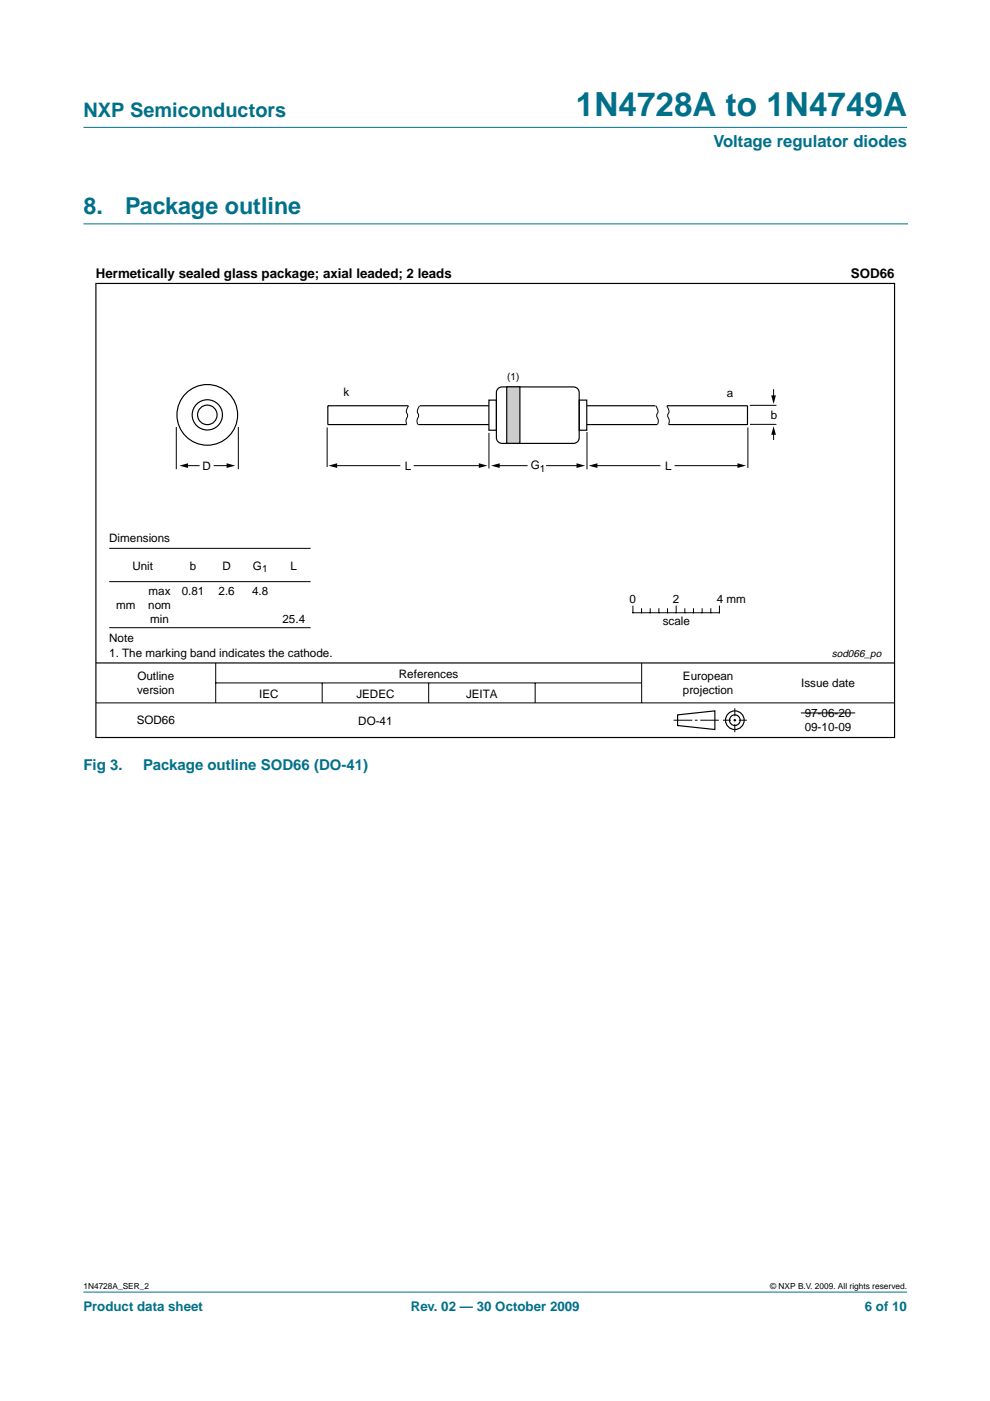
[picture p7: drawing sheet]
<svg xmlns="http://www.w3.org/2000/svg" width="210mm" height="297mm" viewBox="0 0 210 297" stroke-linecap="round" stroke-linejoin="round" font-family="sans-serif">
<g fill="#00708a" stroke="#00708a" stroke-width=".21">
<path d="M17.7 273.9h174.6z"/>
<path d="M17.7 27h174.6z"/>
</g>
<path d="M17.7 47.5h174.7" fill="none" stroke="#00708a" stroke-width=".21"/>
<g fill="none" stroke="#000" stroke-width=".21">
<path d="M69.4 90.6v8.4M70.4 98.7h14.5M86.6 86l-.2 .5a1.36 1.36 0 0 0 0 1.6l-.1 .5a1.46 1.46 0 0 0 0 1.4M87.7 98.7h14.6M88.9 86l-.2 .5a1.36 1.36 0 0 0 .1 1.6l-.2 .5a1.46 1.46 0 0 0 0 1.4M103.7 91.8v7.5M104.9 98.7h7M115.8 98.7h7.2M124.5 91.6v7.9M125.6 98.7h14.4M139 86l.3 .5a1.36 1.36 0 0 1-.1 1.6l.2 .5a1.46 1.46 0 0 1 0 1.4M141.4 86l.2 .5a1.36 1.36 0 0 1 0 1.6l.1 .5a1.45 1.45 0 0 1 0 1.4"/>
<path d="M143 98.7h14.1M158.6 90.6v8.6M159 85.9h5.6M159 90h5.6M164 82.5v2.4M164 91.5v1.8M23.2 116.3h42.7M23.2 123.3h42.7M23.2 133.1h42.7M134.2 128.5v1.4h18.3v-1.4M136 129.1v.8M137.9 129.1v.8"/>
<path d="M139.7 129.1v.8M141.5 129.1v.8M143.4 128.5v1.4M145.2 129.1v.8M147 129.1v.8M148.9 129.1v.8M150.7 129.1v.8M20.3 149h169.4M45.7 140.6v8.4M45.7 144.8h90.3M68.3 144.8v4.2M90.9 144.8v4.2"/>
<path d="M113.5 144.8v4.2M136 140.6v8.4M142.8 152.7h4M147.3 152.7h.6M148.5 152.7h3.9M153.3 152.7h1.7M155.5 152.7h.6M155.8 150.2v1.6M155.8 152.4v.6M155.8 153.5v1.7M156.6 152.7h1.7M169.8 151.2h11.5"/>
</g>
<g fill="none" stroke="#000" stroke-width=".25">
<path d="M20.3 60.1h169.4v96.3h-169.4zM86.6 86h-17.1v4h16.7M88.7 90h15M89 86h14.7M103.7 84.8h1.6v6.4h-1.6zM105.7 82.3l.7-.3h15.2a1.2 1.2 0 0 1 1.2 1.2v9.6a1.2 1.2 0 0 1-1.2 1.2h-15.2a1.2 1.2 0 0 1-1.2-1.2v-9.6l.1-.3zM122.8 84.8h1.6v6.4h-1.6zM124.4 86h14.6M124.4 90h14.9M141.4 86h17.1v4h-16.7M20.3 140.6h169.4M143.7 151.6l7.9-.9v4l-7.9-.9z"/>
<circle cx="155.8" cy="152.7" r="1.98"/>
<circle cx="155.8" cy="152.7" r="1.13"/>
</g>
<path d="M69.7 98.7l1.8-.5v1zM101.5 98.2l1.8 .5-1.8 .5zM104.1 98.7l1.8-.5v1zM122.2 98.2l1.9 .5-1.9 .5zM124.8 98.7l1.9-.5v1zM156.4 98.2l1.8 .5-1.8 .5zM164 90.4l.5 1.8h-1zM163.5 83.8h1l-.5 1.8z" fill="#000"/>
<path d="M107.4 82h2.8v12h-2.8z" fill="#ccc" stroke="#000" stroke-width=".25"/>
<path d="M37.4 90.5v9M38.8 98.7h3.5M45.3 98.7h3.4M50.5 90.5v9" fill="none" stroke="#000" stroke-width=".21"/>
<path d="M38 98.7l1.9-.5v1zM48 98.2l1.9 .5-1.9 .5z" fill="#000"/>
<g fill="none" stroke="#000" stroke-width=".25">
<circle cx="44" cy="88" r="6.4"/>
<circle cx="44" cy="88" r="2.07"/>
<circle cx="44" cy="88" r="3.2"/>
</g>
<text font-size="7.1" fill="#00708a" x="122.1" y="24.7">1N4728A to 1N4749A</text>
<g font-size="4.9" fill="#00708a">
<text x="17.7" y="45.5">8.</text>
<text x="26.5" y="45.5">Package outline</text>
</g>
<text font-size="4.2" fill="#00708a" x="17.7" y="24.9">NXP Semiconductors</text>
<text font-size="3.5" fill="#00708a" x="151.3" y="31.1">Voltage regulator diodes</text>
<g font-size="3.2" fill="#00708a">
<text x="17.7" y="163.2">Fig 3.</text>
<text x="30.4" y="163.2">Package outline SOD66 (DO-41)</text>
</g>
<g font-size="2.8">
<text x="20.3" y="58.9">Hermetically sealed glass package; axial leaded; 2 leads</text>
<text x="180.4" y="58.9">SOD66</text>
</g>
<g font-size="2.8" fill="#00708a">
<text x="17.7" y="278">Product data sheet</text>
<text x="87.1" y="278">Rev. 02 — 30 October 2009</text>
<text x="183.4" y="278">6 of 10</text>
</g>
<g font-size="2.5">
<text x="72.8" y="84">k</text>
<text x="154.1" y="84.2">a</text>
<text x="163.4" y="88.8">b</text>
<text x="42.9" y="99.6">D</text>
<text x="85.8" y="99.6">L</text>
<text x="112.5" y="99.5">G</text>
<text x="141" y="99.6">L</text>
<text x="23.2" y="114.9">Dimensions</text>
<text x="28.1" y="120.8">Unit</text>
<text x="40.3" y="120.8">b</text>
<text x="47.2" y="120.8">D</text>
<text x="53.6" y="120.8">G</text>
<text x="61.6" y="120.8">L</text>
<text x="24.7" y="129.1">mm</text>
<text x="31.4" y="129.1">nom</text>
<text x="31.5" y="126.1">max</text>
<text x="38.5" y="126.1">0.81</text>
<text x="46.3" y="126.1">2.6</text>
<text x="53.5" y="126.1">4.8</text>
<text x="133.5" y="127.9">0</text>
<text x="142.7" y="127.9">2</text>
<text x="152" y="127.9">4 mm</text>
<text x="23.2" y="136.2">Note</text>
<text x="31.8" y="132.1">min</text>
<text x="59.9" y="132.1">25.4</text>
<text x="140.5" y="132.5">scale</text>
<text x="23.2" y="139.2">1. The marking band indicates the cathode.</text>
<text x="84.6" y="143.7">References</text>
<text x="29.1" y="147.2">version</text>
<text x="29.1" y="144.2">Outline</text>
<text x="55" y="147.9">IEC</text>
<text x="75.6" y="147.9">JEDEC</text>
<text x="98.8" y="147.9">JEITA</text>
<text x="144.8" y="144.2">European</text>
<text x="144.8" y="147.2">projection</text>
<text x="169.9" y="145.6">Issue date</text>
<text x="29" y="153.5">SOD66</text>
<text x="76" y="153.7">DO-41</text>
<text x="170.6" y="152">97-06-20</text>
<text x="170.6" y="155">09-10-09</text>
</g>
<text font-size="2.2" x="176.4" y="139.3">sod066_po</text>
<g font-size="2.1">
<text x="107.5" y="80.6">(1)</text>
<text x="114.4" y="100">1</text>
<text x="55.6" y="121.3">1</text>
</g>
<g font-size="1.8">
<text x="17.7" y="273.4">1N4728A_SER_2</text>
<text x="163.3" y="273.4">© NXP B.V. 2009. All rights reserved.</text>
</g>
</svg>
